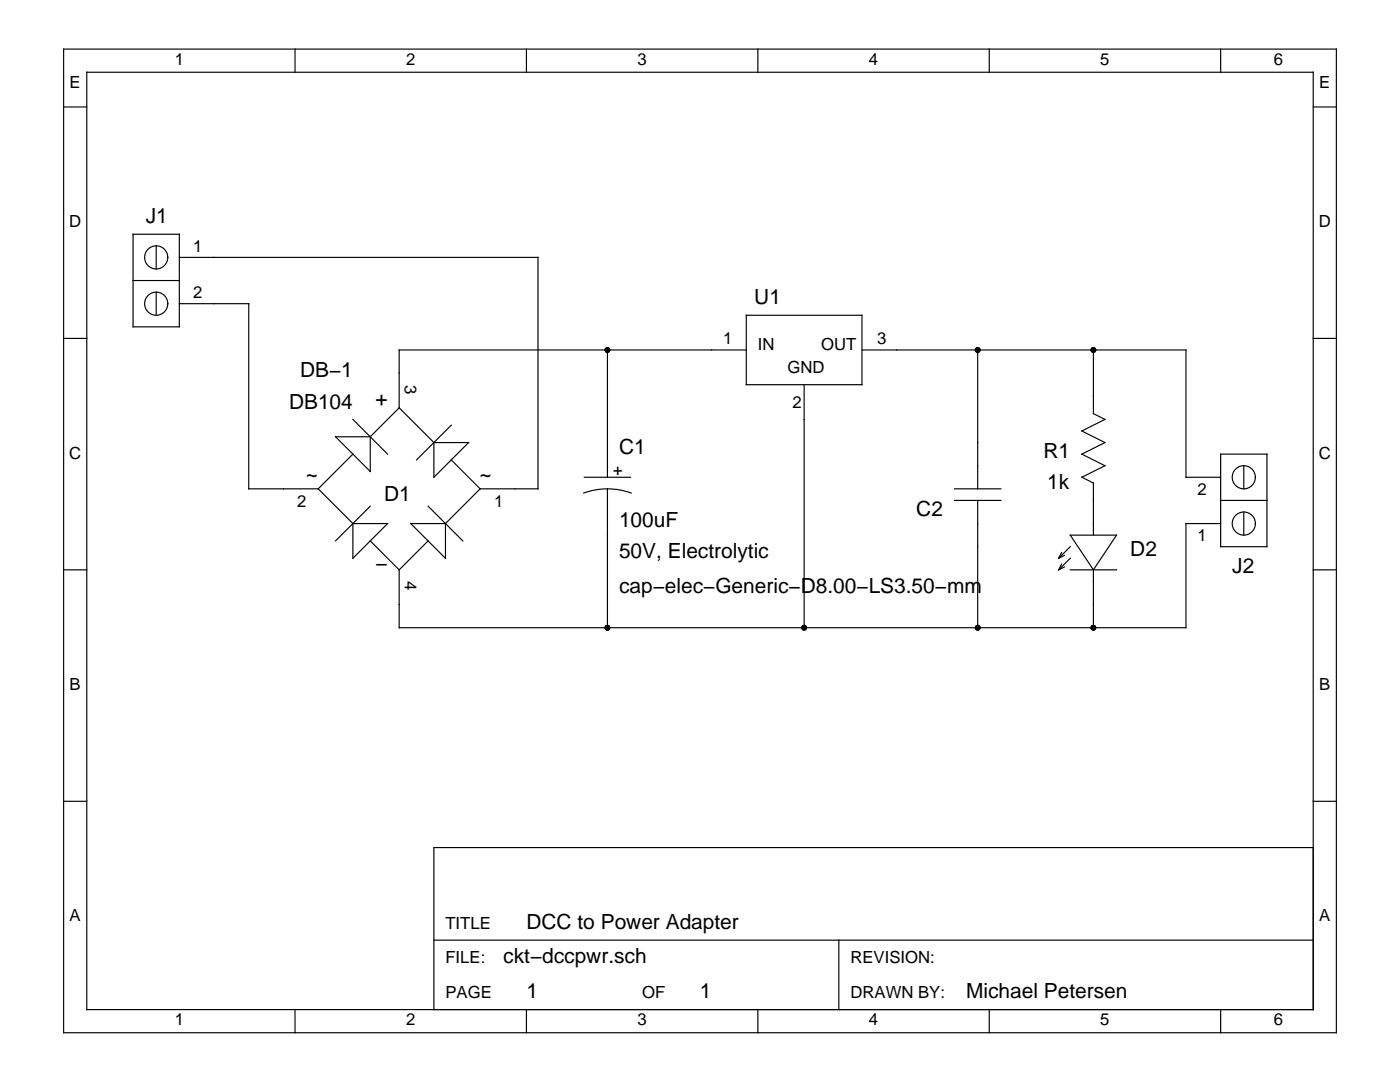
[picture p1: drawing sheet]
<svg xmlns="http://www.w3.org/2000/svg" width="279mm" height="216mm" viewBox="0 0 279 216" stroke-linecap="round" stroke-linejoin="round" font-family="sans-serif">
<g fill="none" stroke="#000" stroke-width=".23">
<path d="M12.7 9.8h254v196.3h-254zM17.3 14.4h244.8v187.1h-244.8zM58.9 9.8v4.6M105.1 9.8v4.6M151.2 9.8v4.6M197.4 9.8v4.6M243.6 9.8v4.6M12.7 21.3h4.6M262.1 21.3h4.6M26.6 46.7h9.2v18.5h-9.2zM26.6 56h9.2M31.2 49.1v4.6"/>
<path d="M31.2 58.3v4.6M35.8 51.4h71.6v46.1h-11.6M12.7 67.5h4.6M35.8 60.6h13.8v36.9h13.9M121.2 69.8v25.4M148.9 69.8h-69.2v11.6M148.9 62.9h23.1v13.9h-23.1zM160.5 76.8v48.5M172 69.8h64.7v25.4h6.9M195.1 69.8v27.7M218.2 69.8v12.7l2.3 1.2-4.6 2.3 4.6 2.3-4.6 2.3 4.6 2.3-4.6 2.3M262.1 67.5h4.6"/>
<path d="M63.5 97.5l6.9 7M67 87.2h6.9v6.9zM70.4 90.6l-6.9 6.9M70.4 83.7l7 6.9M79.7 81.4l-5.8 5.8M79.7 81.4l6.9 6.9M86.6 88.3h6.9l-6.9 6.9zM90.1 84.8l-7 7M90.1 91.8l5.7 5.7M95.8 97.5l-6.9 7M116.5 98.4a13.9 13.9 0 0 1 9.5 0M116.6 95.2h9.2"/>
<path d="M121.2 97.5v27.8M190.5 97.5h9.2M190.5 99.9h9.2M195.1 99.9v25.4M215.9 95.2l2.3 1.2M218.2 96.3v10.5M243.6 90.6h9.2v18.5h-9.2zM243.6 99.9h9.2M248.2 92.9v4.6M12.7 113.7h4.6M70.4 104.5h7l-7 6.9zM73.9 107.9l5.8 5.8"/>
<path d="M73.9 101l-6.9 6.9M82 104.5h6.9v6.9zM85.4 107.9l-5.7 5.8M85.4 101l7 6.9M211.9 112.6l-.6 1.1M211.9 110.2l-.6 1.2M212.4 113.1l-1.1 .6M212.4 110.8l-1.1 .6M213.6 113.7h9.2M213.6 106.8h9.2l-4.6 6.9zM213.6 109.1l-2.3 2.3M213.6 111.4l-2.3 2.3"/>
<path d="M218.2 113.7v11.6M243.6 104.5h-6.9v20.8h-157v-11.6M248.2 102.2v4.6M262.1 113.7h4.6M12.7 159.9h4.6M262.1 159.9h4.6M262.1 169.1h-175.5v32.4M86.6 187.6h175.5M167.4 187.6v13.9M58.9 201.5v4.6M105.1 201.5v4.6M151.2 201.5v4.6"/>
<path d="M197.4 201.5v4.6M243.6 201.5v4.6"/>
<circle cx="31.2" cy="51.4" r="2.31"/>
<circle cx="31.2" cy="60.6" r="2.31"/>
<circle cx="248.2" cy="95.2" r="2.31"/>
<circle cx="248.2" cy="104.5" r="2.31"/>
</g>
<g fill="#000">
<circle cx="121.2" cy="69.8" r=".58"/>
<circle cx="195.1" cy="69.8" r=".58"/>
<circle cx="218.2" cy="69.8" r=".58"/>
<circle cx="121.2" cy="125.3" r=".58"/>
<circle cx="160.5" cy="125.3" r=".58"/>
<circle cx="195.1" cy="125.3" r=".58"/>
<circle cx="218.2" cy="125.3" r=".58"/>
</g>
<g font-size="4.2">
<text x="29.1" y="44.4">J1</text>
<text x="150.5" y="60.6">U1</text>
<text x="59.9" y="75.2">DB−1</text>
<text x="57.7" y="81.5">DB104</text>
<text x="74.9" y="81">+</text>
<text x="61.1" y="95.9">~</text>
<text x="95.7" y="95.9">~</text>
<text x="123.5" y="90.6">C1</text>
<text x="208.3" y="91.3">R1</text>
<text x="76.6" y="100">D1</text>
<text x="209" y="97.5">1k</text>
<text x="123.5" y="105.2">100uF</text>
<text x="182.9" y="102.9">C2</text>
<text x="74.9" y="113.7">−</text>
<text x="123.5" y="111.4">50V, Electrolytic</text>
<text x="225.6" y="111">D2</text>
<text x="123.5" y="118.3">cap−elec−Generic−D8.00−LS3.50−mm</text>
<text x="245.9" y="114.4">J2</text>
<text x="105.1" y="185.3">DCC to Power Adapter</text>
<text x="100.4" y="192.2">ckt−dccpwr.sch</text>
<text x="105.1" y="199.1">1</text>
<text x="139.7" y="199.1">1</text>
<text x="192.8" y="199.1">Michael Petersen</text>
</g>
<g font-size="3.3">
<text x="13.9" y="17.6">E</text>
<text x="34.9" y="13">1</text>
<text x="81" y="13">2</text>
<text x="127.2" y="13">3</text>
<text x="173.4" y="13">4</text>
<text x="219.6" y="13">5</text>
<text x="254.2" y="13">6</text>
<text x="263.3" y="17.6">E</text>
<text x="13.8" y="45.3">D</text>
<text x="263.2" y="45.3">D</text>
<text x="38.6" y="50.2">1</text>
<text x="38.6" y="59.4">2</text>
<text x="144.3" y="68.7">1</text>
<text x="151.2" y="69.8">IN</text>
<text x="163.9" y="69.8">OUT</text>
<text x="175" y="68.7">3</text>
<text x="80.8" y="76.8" transform="rotate(90 80.8 76.8)">3</text>
<text x="157.2" y="74.4">GND</text>
<text x="158.2" y="81.4">2</text>
<text x="13.8" y="91.5">C</text>
<text x="122.4" y="92.9" transform="rotate(90 122.4 92.9)">+</text>
<text x="263.2" y="91.5">C</text>
<text x="59.3" y="101.1">2</text>
<text x="98.6" y="101.1">1</text>
<text x="239" y="98.8">2</text>
<text x="239" y="108">1</text>
<text x="80.8" y="116" transform="rotate(90 80.8 116)">4</text>
<text x="13.9" y="137.7">B</text>
<text x="263.3" y="137.7">B</text>
<text x="13.9" y="183.9">A</text>
<text x="88.9" y="185.3">TITLE</text>
<text x="263.3" y="183.9">A</text>
<text x="88.9" y="192.2">FILE:</text>
<text x="169.7" y="192.2">REVISION:</text>
<text x="88.9" y="199.1">PAGE</text>
<text x="128.2" y="199.1">OF</text>
<text x="169.7" y="199.1">DRAWN BY:</text>
<text x="34.9" y="204.6">1</text>
<text x="81" y="204.6">2</text>
<text x="127.2" y="204.6">3</text>
<text x="173.4" y="204.6">4</text>
<text x="219.6" y="204.6">5</text>
<text x="254.2" y="204.6">6</text>
</g>
</svg>
